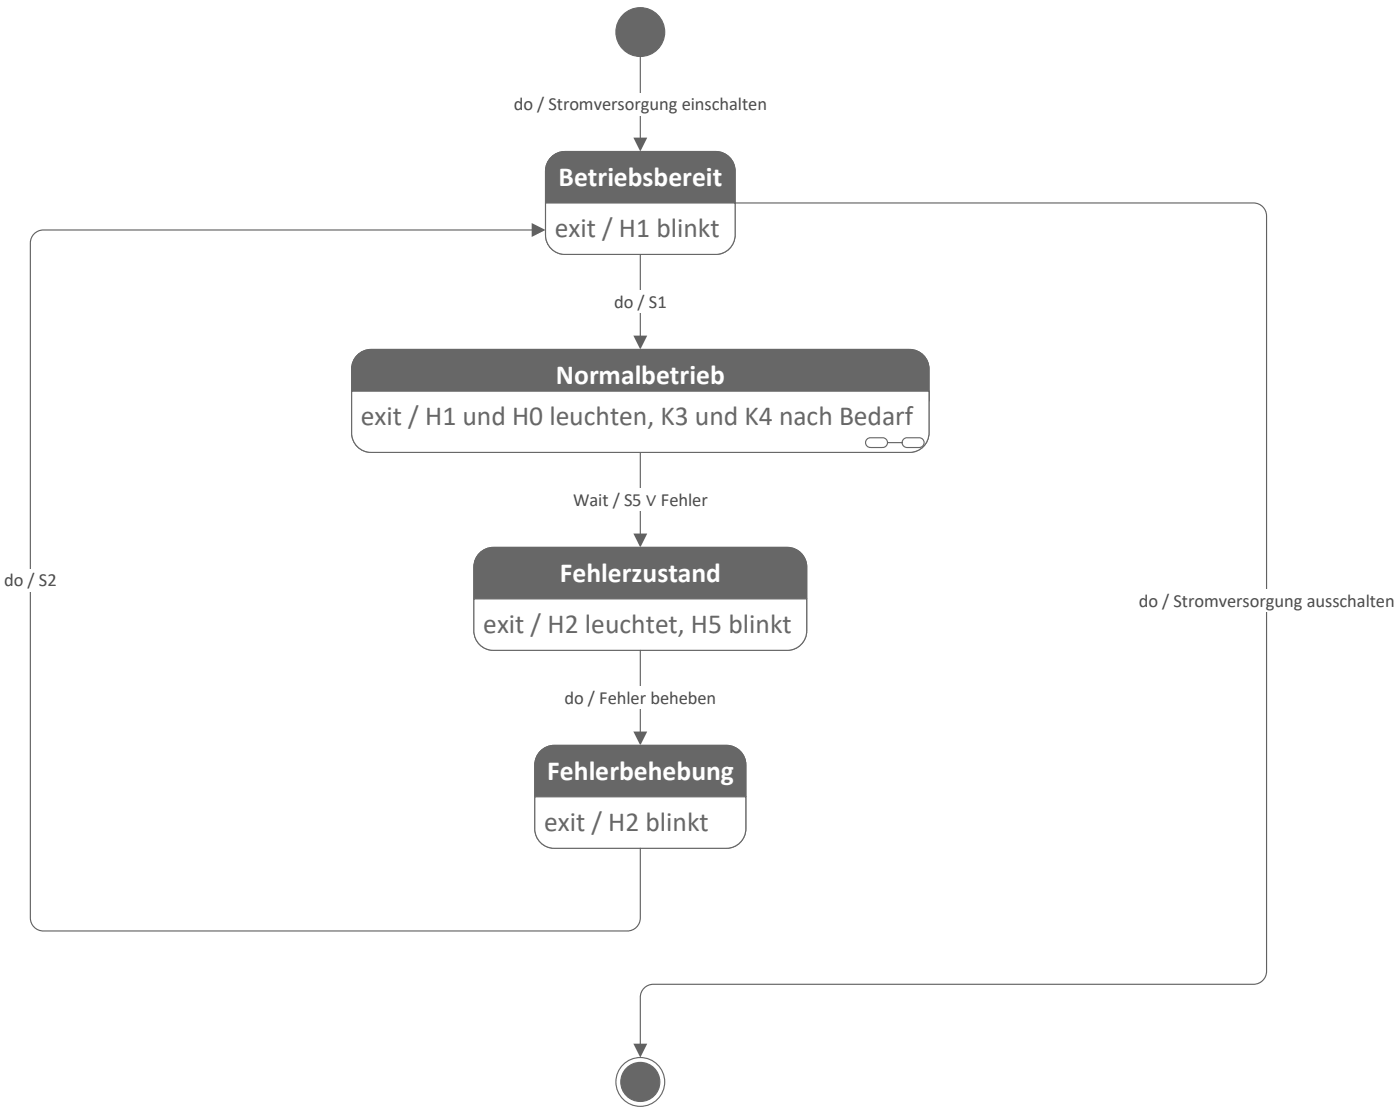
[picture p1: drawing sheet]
<svg xmlns="http://www.w3.org/2000/svg" width="215mm" height="171mm" viewBox="0 0 215 171" stroke-linecap="round" stroke-linejoin="round" font-family="sans-serif">
<circle cx="98.4" cy="4.9" r="3.8" fill="#676767"/>
<circle cx="98.4" cy="4.9" r="3.8" fill="none" stroke="#676767" stroke-width=".18"/>
<path d="M98.4 8.7v12.7" fill="none" stroke="#616161" stroke-width=".18"/>
<path d="M97.3 21.1h2.2l-1.1 2.2z" fill="#616161"/>
<path d="M78.9 14.3h39v3.4h-39z" fill-rule="evenodd" fill="#fff"/>
<path d="M84.5 24.4a3 3 0 0 1 2.3-1.1h23.2a3 3 0 0 1 3 3v9.8a3 3 0 0 1-3 3h-23.2a3 3 0 0 1-3-3v-9.8l.1-.7z" fill-rule="evenodd" fill="#676767"/>
<path d="M84.5 24.4a3 3 0 0 1 2.3-1.1h23.2a3 3 0 0 1 3 3v9.8a3 3 0 0 1-3 3h-23.2a3 3 0 0 1-3-3v-9.8l.1-.7z" fill="none" stroke="#fff" stroke-width=".18"/>
<path d="M84.5 24.4a3 3 0 0 1 2.3-1.1h23.2a3 3 0 0 1 3 3v9.8a3 3 0 0 1-3 3h-23.2a3 3 0 0 1-3-3v-9.8l.1-.7z" fill-rule="evenodd" fill="#676767"/>
<path d="M84.5 24.4a3 3 0 0 1 2.3-1.1h23.2a3 3 0 0 1 3 3v9.8a3 3 0 0 1-3 3h-23.2a3 3 0 0 1-3-3v-9.8l.1-.7z" fill="none" stroke="#fff" stroke-width=".18"/>
<path d="M84.5 24.4a3 3 0 0 1 2.3-1.1h23.2a3 3 0 0 1 3 3v4.9h-29.2v-4.9l.1-.7z" fill-rule="evenodd" fill="#676767"/>
<path d="M84.5 24.4a3 3 0 0 1 2.3-1.1h23.2a3 3 0 0 1 3 3v4.9h-29.2v-4.9l.1-.7z" fill="none" stroke="#676767" stroke-width=".18"/>
<path d="M83.8 31.2h29.2v4.9a3 3 0 0 1-3 3h-23.2a3 3 0 0 1-3-3z" fill-rule="evenodd" fill="#fff"/>
<path d="M83.8 31.2h29.2v4.9a3 3 0 0 1-3 3h-23.2a3 3 0 0 1-3-3z" fill="none" stroke="#676767" stroke-width=".18"/>
<path d="M84.5 24.4a3 3 0 0 1 2.3-1.1h23.2a3 3 0 0 1 3 3v4.9h-29.2v-4.9l.1-.7z" fill-rule="evenodd" fill="#676767"/>
<path d="M84.5 24.4a3 3 0 0 1 2.3-1.1h23.2a3 3 0 0 1 3 3v4.9h-29.2v-4.9l.1-.7z" fill="none" stroke="#676767" stroke-width=".18"/>
<path d="M83.8 31.2h29.2v4.9a3 3 0 0 1-3 3h-23.2a3 3 0 0 1-3-3z" fill-rule="evenodd" fill="#fff"/>
<path d="M83.8 31.2h29.2v4.9a3 3 0 0 1-3 3h-23.2a3 3 0 0 1-3-3z" fill="none" stroke="#676767" stroke-width=".18"/>
<path d="M98.4 39.1v12.7" fill="none" stroke="#616161" stroke-width=".18"/>
<path d="M97.3 51.5h2.2l-1.1 2.2z" fill="#616161"/>
<path d="M94.4 44.7h8v3.4h-8z" fill-rule="evenodd" fill="#fff"/>
<path d="M98.4 69.5v12.7" fill="none" stroke="#616161" stroke-width=".18"/>
<path d="M97.3 81.9h2.2l-1.1 2.2z" fill="#616161"/>
<path d="M88.1 75h20.7v3.5h-20.7z" fill-rule="evenodd" fill="#fff"/>
<path d="M73.5 85.2a3 3 0 0 1 2.3-1.1h45.2a3 3 0 0 1 3 3v9.8a3 3 0 0 1-3 3h-45.2a3 3 0 0 1-3-3v-9.8l.1-.7z" fill-rule="evenodd" fill="#676767"/>
<path d="M73.5 85.2a3 3 0 0 1 2.3-1.1h45.2a3 3 0 0 1 3 3v9.8a3 3 0 0 1-3 3h-45.2a3 3 0 0 1-3-3v-9.8l.1-.7z" fill="none" stroke="#fff" stroke-width=".18"/>
<path d="M73.5 85.2a3 3 0 0 1 2.3-1.1h45.2a3 3 0 0 1 3 3v9.8a3 3 0 0 1-3 3h-45.2a3 3 0 0 1-3-3v-9.8l.1-.7z" fill-rule="evenodd" fill="#676767"/>
<path d="M73.5 85.2a3 3 0 0 1 2.3-1.1h45.2a3 3 0 0 1 3 3v9.8a3 3 0 0 1-3 3h-45.2a3 3 0 0 1-3-3v-9.8l.1-.7z" fill="none" stroke="#fff" stroke-width=".18"/>
<path d="M73.5 85.2a3 3 0 0 1 2.3-1.1h45.2a3 3 0 0 1 3 3v4.9h-51.2v-4.9l.1-.7z" fill-rule="evenodd" fill="#676767"/>
<path d="M73.5 85.2a3 3 0 0 1 2.3-1.1h45.2a3 3 0 0 1 3 3v4.9h-51.2v-4.9l.1-.7z" fill="none" stroke="#676767" stroke-width=".18"/>
<path d="M72.8 92h51.2v4.9a3 3 0 0 1-3 3h-45.2a3 3 0 0 1-3-3z" fill-rule="evenodd" fill="#fff"/>
<path d="M72.8 92h51.2v4.9a3 3 0 0 1-3 3h-45.2a3 3 0 0 1-3-3z" fill="none" stroke="#676767" stroke-width=".18"/>
<path d="M73.5 85.2a3 3 0 0 1 2.3-1.1h45.2a3 3 0 0 1 3 3v4.9h-51.2v-4.9l.1-.7z" fill-rule="evenodd" fill="#676767"/>
<path d="M73.5 85.2a3 3 0 0 1 2.3-1.1h45.2a3 3 0 0 1 3 3v4.9h-51.2v-4.9l.1-.7z" fill="none" stroke="#676767" stroke-width=".18"/>
<path d="M72.8 92h51.2v4.9a3 3 0 0 1-3 3h-45.2a3 3 0 0 1-3-3z" fill-rule="evenodd" fill="#fff"/>
<path d="M72.8 92h51.2v4.9a3 3 0 0 1-3 3h-45.2a3 3 0 0 1-3-3z" fill="none" stroke="#676767" stroke-width=".18"/>
<path d="M98.4 99.9v12.7" fill="none" stroke="#616161" stroke-width=".18"/>
<path d="M97.3 112.4h2.2l-1.1 2.1z" fill="#616161"/>
<path d="M86.7 105.5h23.4v3.4h-23.4z" fill-rule="evenodd" fill="#fff"/>
<path d="M83.3 115.1l1.2-.5 .7-.1h26.4a3 3 0 0 1 3 3v9.8a3 3 0 0 1-3 3h-26.4a3 3 0 0 1-3-3v-9.8a3 3 0 0 1 1.1-2.4z" fill-rule="evenodd" fill="#676767"/>
<path d="M83.3 115.1l1.2-.5 .7-.1h26.4a3 3 0 0 1 3 3v9.8a3 3 0 0 1-3 3h-26.4a3 3 0 0 1-3-3v-9.8a3 3 0 0 1 1.1-2.4z" fill="none" stroke="#fff" stroke-width=".18"/>
<path d="M83.3 115.1l1.2-.5 .7-.1h26.4a3 3 0 0 1 3 3v9.8a3 3 0 0 1-3 3h-26.4a3 3 0 0 1-3-3v-9.8a3 3 0 0 1 1.1-2.4z" fill-rule="evenodd" fill="#676767"/>
<path d="M83.3 115.1l1.2-.5 .7-.1h26.4a3 3 0 0 1 3 3v9.8a3 3 0 0 1-3 3h-26.4a3 3 0 0 1-3-3v-9.8a3 3 0 0 1 1.1-2.4z" fill="none" stroke="#fff" stroke-width=".18"/>
<path d="M82.9 115.6a2.99 2.99 0 0 1 2.3-1.1h26.4a3 3 0 0 1 3 3v4.9h-32.4v-4.9l.1-.7z" fill-rule="evenodd" fill="#676767"/>
<path d="M82.9 115.6a2.99 2.99 0 0 1 2.3-1.1h26.4a3 3 0 0 1 3 3v4.9h-32.4v-4.9l.1-.7z" fill="none" stroke="#676767" stroke-width=".18"/>
<path d="M82.2 122.4h32.4v4.9a3 3 0 0 1-3 3h-26.4a3 3 0 0 1-3-3z" fill-rule="evenodd" fill="#fff"/>
<path d="M82.2 122.4h32.4v4.9a3 3 0 0 1-3 3h-26.4a3 3 0 0 1-3-3z" fill="none" stroke="#676767" stroke-width=".18"/>
<path d="M82.9 115.6a2.99 2.99 0 0 1 2.3-1.1h26.4a3 3 0 0 1 3 3v4.9h-32.4v-4.9l.1-.7z" fill-rule="evenodd" fill="#676767"/>
<path d="M82.9 115.6a2.99 2.99 0 0 1 2.3-1.1h26.4a3 3 0 0 1 3 3v4.9h-32.4v-4.9l.1-.7z" fill="none" stroke="#676767" stroke-width=".18"/>
<path d="M82.2 122.4h32.4v4.9a3 3 0 0 1-3 3h-26.4a3 3 0 0 1-3-3z" fill-rule="evenodd" fill="#fff"/>
<path d="M82.2 122.4h32.4v4.9a3 3 0 0 1-3 3h-26.4a3 3 0 0 1-3-3z" fill="none" stroke="#676767" stroke-width=".18"/>
<path d="M113 31.2h79.7a2 2 0 0 1 2 2v116a2 2 0 0 1-2 2h-92.3a2 2 0 0 0-2 2v7.4" fill="none" stroke="#616161" stroke-width=".18"/>
<path d="M97.3 160.3h2.2l-1.1 2.1z" fill="#616161"/>
<path d="M175 90.6h39.3v3.4h-39.3z" fill-rule="evenodd" fill="#fff"/>
<circle cx="98.4" cy="166.2" r="3" fill="#676767"/>
<g fill="none" stroke="#676767" stroke-width=".18">
<circle cx="98.4" cy="166.2" r="3.8"/>
<circle cx="98.4" cy="166.2" r="3"/>
</g>
<path d="M82 35.3h-75.3a2 2 0 0 0-2 2v103.7a2 2 0 0 0 2 2h89.7a2 2 0 0 0 2-2v-10.7" fill="none" stroke="#616161" stroke-width=".18"/>
<path d="M81.7 34.3l2.1 1-2.1 1.1z" fill="#616161"/>
<path d="M.6 87.5h8.1v3.4h-8.1z" fill-rule="evenodd" fill="#fff"/>
<path d="M55.2 54.3l1.2-.5 .6-.1h82.8a3 3 0 0 1 3 3v9.8a3 3 0 0 1-3 3h-82.8a3 3 0 0 1-3-3v-9.8a2.99 2.99 0 0 1 1.2-2.4z" fill-rule="evenodd" fill="#676767"/>
<path d="M55.2 54.3l1.2-.5 .6-.1h82.8a3 3 0 0 1 3 3v9.8a3 3 0 0 1-3 3h-82.8a3 3 0 0 1-3-3v-9.8a2.99 2.99 0 0 1 1.2-2.4z" fill="none" stroke="#fff" stroke-width=".18"/>
<path d="M55.2 54.3l1.2-.5 .6-.1h82.8a3 3 0 0 1 3 3v9.8a3 3 0 0 1-3 3h-82.8a3 3 0 0 1-3-3v-9.8a2.99 2.99 0 0 1 1.2-2.4z" fill-rule="evenodd" fill="#676767"/>
<path d="M55.2 54.3l1.2-.5 .6-.1h82.8a3 3 0 0 1 3 3v9.8a3 3 0 0 1-3 3h-82.8a3 3 0 0 1-3-3v-9.8a2.99 2.99 0 0 1 1.2-2.4z" fill="none" stroke="#fff" stroke-width=".18"/>
<path d="M55.2 54.3l1.2-.5 .6-.1h82.8a3 3 0 0 1 3 3v4.9h-88.8v-4.9a2.99 2.99 0 0 1 1.2-2.4z" fill-rule="evenodd" fill="#676767"/>
<path d="M55.2 54.3l1.2-.5 .6-.1h82.8a3 3 0 0 1 3 3v4.9h-88.8v-4.9a2.99 2.99 0 0 1 1.2-2.4z" fill="none" stroke="#676767" stroke-width=".18"/>
<path d="M54 60.1h88.8v6.4a3 3 0 0 1-3 3h-82.8a3 3 0 0 1-3-3z" fill-rule="evenodd" fill="#fff"/>
<path d="M54 60.1h88.8v6.4a3 3 0 0 1-3 3h-82.8a3 3 0 0 1-3-3zM133.2 67.5l.6-.3h1.9a.75 .75 0 0 1 .7 .8 .75 .75 0 0 1-.7 .7h-1.9a.75 .75 0 0 1-.7-.4 .75 .75 0 0 1 .1-.8zM136.4 68h2.3M138.9 67.5l.5-.3h1.9a.75 .75 0 0 1 .7 .8 .75 .75 0 0 1-.7 .7h-1.9a.75 .75 0 0 1-.7-.4 .75 .75 0 0 1 .2-.8z" fill="none" stroke="#676767" stroke-width=".18"/>
<path d="M55.2 54.3l1.2-.5 .6-.1h82.8a3 3 0 0 1 3 3v4.9h-88.8v-4.9a2.99 2.99 0 0 1 1.2-2.4z" fill-rule="evenodd" fill="#676767"/>
<path d="M55.2 54.3l1.2-.5 .6-.1h82.8a3 3 0 0 1 3 3v4.9h-88.8v-4.9a2.99 2.99 0 0 1 1.2-2.4z" fill="none" stroke="#676767" stroke-width=".18"/>
<path d="M54 60.1h88.8v6.4a3 3 0 0 1-3 3h-82.8a3 3 0 0 1-3-3z" fill-rule="evenodd" fill="#fff"/>
<path d="M54 60.1h88.8v6.4a3 3 0 0 1-3 3h-82.8a3 3 0 0 1-3-3zM133.2 67.5l.6-.3h1.9a.75 .75 0 0 1 .7 .8 .75 .75 0 0 1-.7 .7h-1.9a.75 .75 0 0 1-.7-.4 .75 .75 0 0 1 .1-.8zM136.4 68h2.3M138.9 67.5l.5-.3h1.9a.75 .75 0 0 1 .7 .8 .75 .75 0 0 1-.7 .7h-1.9a.75 .75 0 0 1-.7-.4 .75 .75 0 0 1 .2-.8z" fill="none" stroke="#676767" stroke-width=".18"/>
<g font-size="4.2" fill="#fff">
<text x="85.9" y="28.5">Betriebsbereit</text>
<text x="85.5" y="58.9">Normalbetrieb</text>
<text x="86.1" y="89.3">Fehlerzustand</text>
<text x="84.1" y="119.7">Fehlerbehebung</text>
</g>
<g font-size="4.2" fill="#676767">
<text x="85.3" y="36.4">exit / H1 blinkt</text>
<text x="55.5" y="65.3">exit / H1 und H0 leuchten, K3 und K4 nach Bedarf</text>
<text x="74.3" y="97.2">exit / H2 leuchtet, H5 blinkt</text>
<text x="83.6" y="127.6">exit / H2 blinkt</text>
</g>
<g font-size="2.8" fill="#4a4a4a">
<text x="79" y="16.8">do / Stromversorgung einschalten</text>
<text x="94.4" y="47.2">do / S1</text>
<text x="88.1" y="77.7">Wait / S5</text>
<text x="99.3" y="77.7">∨ Fehler</text>
<text x=".6" y="90">do / S2</text>
<text x="175" y="93.2">do / Stromversorgung ausschalten</text>
<text x="86.8" y="108.1">do / Fehler beheben</text>
</g>
</svg>
